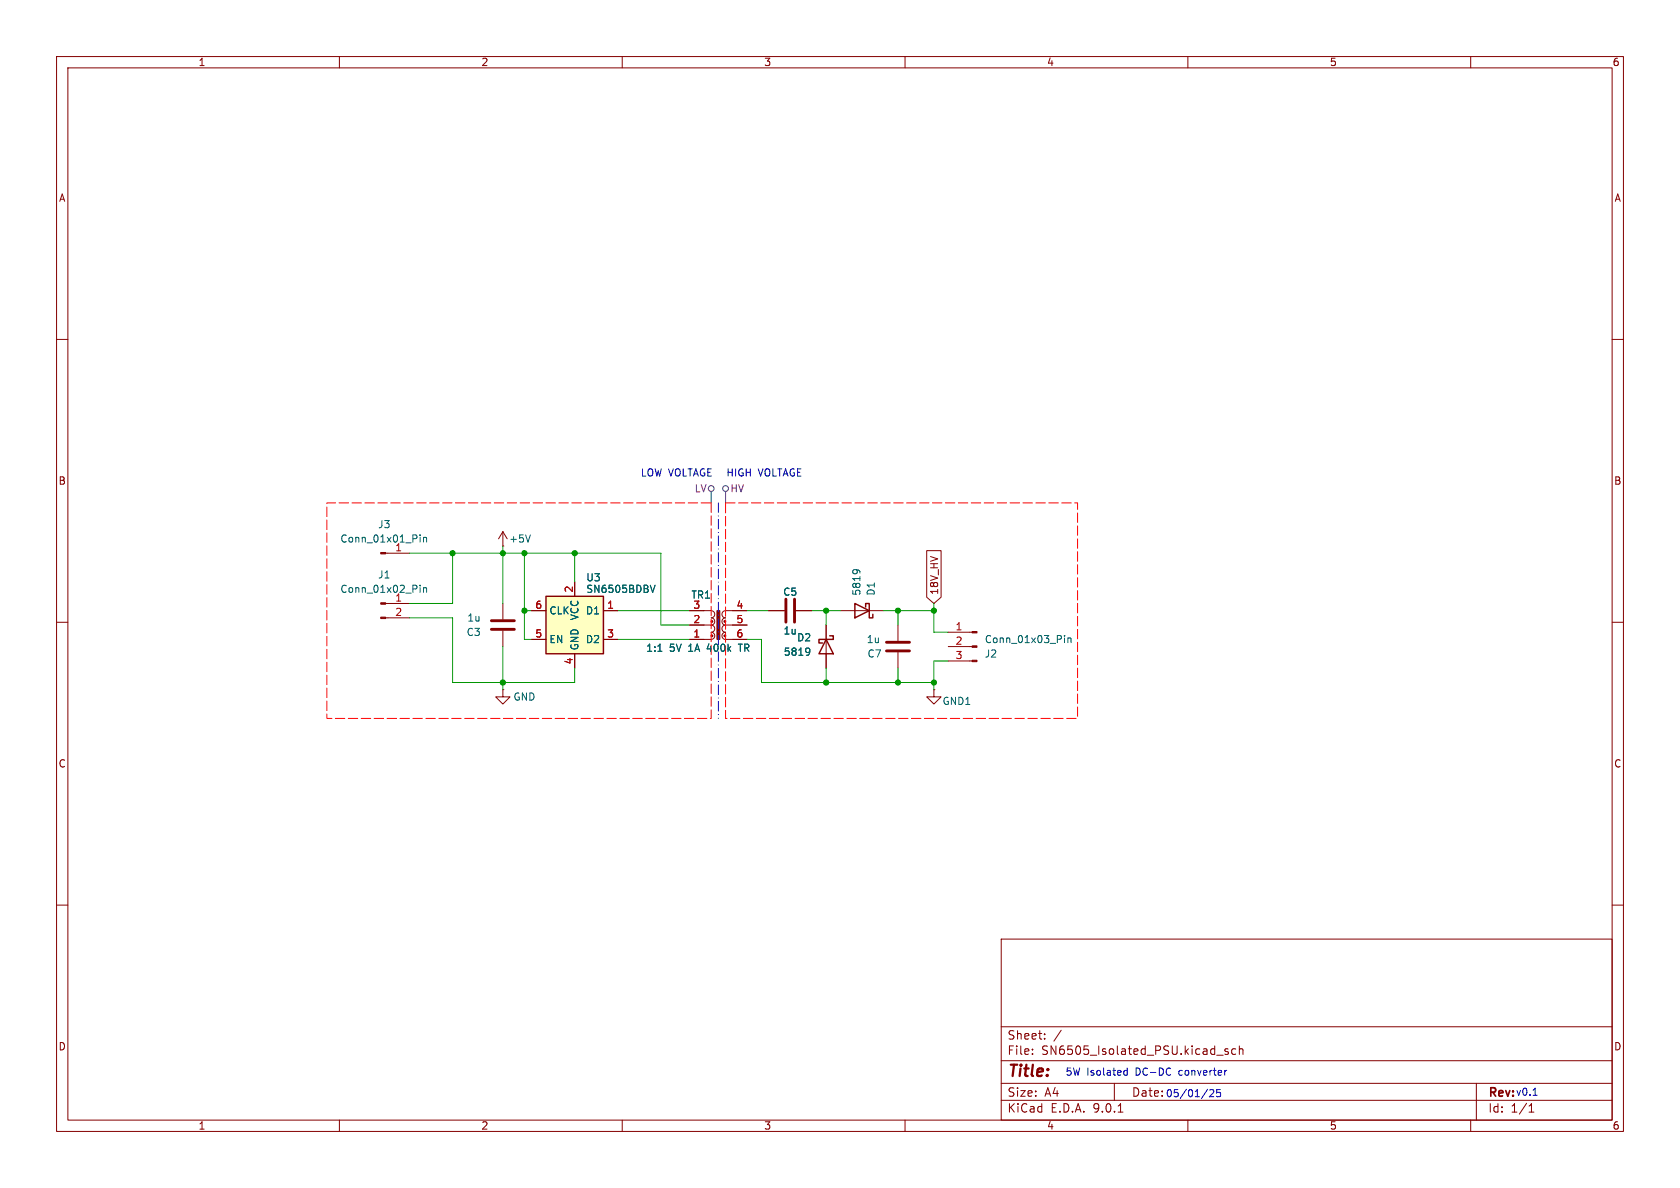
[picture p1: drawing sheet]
<svg xmlns="http://www.w3.org/2000/svg" width="297mm" height="210mm" viewBox="0 0 297 210" stroke-linecap="round" stroke-linejoin="round" font-family="sans-serif">
<g fill="none" stroke="#840000" stroke-width=".18">
<path d="M10 10h277v190h-277zM12 12h273v186h-273zM60 10v2M110 10v2M160 10v2M210 10v2M260 10v2M10 60h2M285 60h2M10 110h2M88.9 106.7v2.8M88.9 111.5v2.8"/>
<path d="M121.9 110.5h3.8M121.9 108h3.8M125.7 108a.64 .64 0 0 1 .7 .6 .64 .64 0 0 1-.7 .6 .63 .63 0 0 1 .7 .7 .63 .63 0 0 1-.7 .6M125.7 110.5a.64 .64 0 0 1 .7 .6 .64 .64 0 0 1-.7 .7 .63 .63 0 0 1 .7 .6 .63 .63 0 0 1-.7 .6h-3.8M128.3 110.5a.64 .64 0 0 0-.7 .6 .64 .64 0 0 0 .7 .7 .64 .64 0 0 0-.7 .6 .64 .64 0 0 0 .7 .6M128.3 113h3.8M128.3 110.5h3.8M132.1 108h-3.8a.64 .64 0 0 0-.7 .6 .64 .64 0 0 0 .7 .6 .64 .64 0 0 0-.7 .7 .64 .64 0 0 0 .7 .6M135.9 108h2.8M140.7 108h2.8M146 110.5v7.6M148.6 108h7.6"/>
<path d="M158.7 110.5v2.8M158.7 115.3v2.8M167.6 111.8h4.3M167.6 114.3h4.3M167.6 116.8h4.3M285 110h2M88.9 121.9v1.3h1.3l-1.3 1.3-1.3-1.3h1.3M88.9 121.9h.1M165.1 121.9v1.3h1.3l-1.3 1.3-1.3-1.3h1.3M165.1 121.9h.1M10 160h2M177 166h108v32h-108z"/>
<path d="M285 160h2M60 198v2M110 198v2M160 198v2M177 194.5h108M177 191.5h108M177 187.5h108M177 181.5h108M182.5 186.3v.1M182.5 185.5v.1M184.7 183.6v.1M184.7 182.8v.1"/>
<path d="M187.6 182.1l-1.3 2M197 191.5v3M197.7 196.6h.8M210 198v2M215.1 186.5h1.1M217.1 185.5l-.4-.1-.2 .2 .1 .2 .5 .2v.3h-.6M218.5 185.5l-.5-.1-.3 .3v.4l.2 .2h.6M219.1 185.5l.2-.1 .4 .1v.9M219.1 184.9v1.5M260 198v2M261 191.5v6.5M270.3 196.6h.9"/>
<path d="M270.3 195.5l.4-.4v1.5"/>
</g>
<g fill="#840000" stroke="#840000" stroke-width=".18">
<path d="M126.7 108h.6v5h-.6z"/>
<path d="M171.9 111.6h.8v.3h-.8z"/>
<path d="M171.9 114.2h.8v.2h-.8z"/>
<path d="M171.9 116.7h.8v.3h-.8z"/>
</g>
<g fill="none" stroke="#840000" stroke-width=".25">
<path d="M146 113l1.3 2.6h-2.5zM146.7 112.4h.6v.6h-2.5v.7h.6M151.1 106.7l2.6 1.3-2.6 1.2zM153 107.3v-.6h.7v2.5h.6v-.6"/>
<circle cx="125.9" cy="112.4" r=".13"/>
<circle cx="125.9" cy="109.9" r=".13"/>
<circle cx="128.1" cy="112.4" r=".13"/>
<circle cx="128.1" cy="109.9" r=".13"/>
</g>
<path d="M116.3 115.1h.7M142.9 114.6l.2 .1a1.03 1.03 0 0 1-.2 1.1M143.2 115.1l-.3 .2M150.8 100.9l.1-.1a1.03 1.03 0 0 1 1.1 .1M151.3 100.7l.2 .2M188.2 112.3v.2M188.2 112.8v.8M188.8 112.8v.8M188.8 112.9l.2-.1h.3v.8" fill="none" stroke="#006464" stroke-width=".18"/>
<path d="M86.9 111.3h4M86.9 109.7h4M138.9 105.9v4.1M140.5 105.9v4.1M156.7 115.1h4.1M156.7 113.5h4.1" fill="none" stroke="#840000" stroke-width=".51"/>
<path d="M96.5 105.4h10.2v10.2h-10.2z" fill="#ffffc2"/>
<path d="M96.5 105.4h10.2v10.2h-10.2z" fill="none" stroke="#840000" stroke-width=".25"/>
<g fill="none" stroke="#840000" stroke-width=".18">
<path d="M68.2 97.8h4.2M88.9 96.5h.1M88.9 94l-.8 1.3M88.9 94l.8 1.3M88.9 94v2.5M163.8 97.3h2.6v8.3l-1.3 1.1-1.3-1.1zM68.2 106.7h4.2M68.2 109.2h4.2M94 108h2.5M94 113h2.5M101.6 102.9v2.5M101.6 115.6v2.5"/>
<path d="M106.7 108h2.5M106.7 113h2.5M121.9 108h2.6M121.9 113h2.6M121.9 110.5h2.6M129.5 108h2.6M129.5 113h2.6M129.5 110.5h2.6M135.9 108h2.8M140.7 108h2.8M146 110.5v2.5M146 115.6v2.5"/>
</g>
<g fill="none" stroke="#006464" stroke-width=".18">
<path d="M74.3 94.6v.1M74.3 95v.8M74.9 95v.8M74.9 95.1l.2-.1h.3v.8M93.8 94.6l-.5 1.2M74.3 103.4v.2M74.3 103.9v.8M74.9 103.9v.8M74.9 104l.2-.1h.3v.8M115 103.4l.4 1.3 .4-1.3M116.3 115.1h.7M142.9 114.6l.2 .1a1.03 1.03 0 0 1-.2 1.1"/>
<path d="M143.2 115.1l-.3 .2"/>
</g>
<g fill="#840000" stroke="#840000" stroke-width=".18">
<path d="M67.3 106.6h.9v.2h-.9z"/>
<path d="M67.3 109.1h.9v.2h-.9z"/>
<path d="M67.3 97.7h.9v.2h-.9z"/>
</g>
<g fill="none" stroke="#484848" stroke-width=".18">
<path d="M125.7 86.9v2M128.3 86.9v2"/>
<circle cx="125.7" cy="86.4" r=".51"/>
<circle cx="128.3" cy="86.4" r=".51"/>
</g>
<path d="M125.7 88.9v38.1h-67.9v-38.1h67.9M128.3 88.9h62.2v38.1h-62.2v-38.1" fill="none" stroke="#f00" stroke-width=".18" stroke-dasharray="1.7 .6"/>
<path d="M127 88.9v38.1" fill="none" stroke="#0000c2" stroke-width=".18" stroke-dasharray="1.7 .6 0 .6"/>
<g fill="none" stroke="#009600" stroke-width=".18">
<path d="M72.4 97.8h44.4v12.7h5.1M80 97.8v8.9h-7.6M88.9 96.5v10.2M92.7 97.8v15.2h1.3M101.6 97.8v5.1M72.4 109.2h7.6v11.5h21.6v-2.6M88.9 114.3v7.6M92.7 108h1.3M109.2 108h12.7M109.2 113h12.7M132.1 113h2.5v7.7h30.5M132.1 108h3.8"/>
<path d="M143.5 108h5.1M146 108v2.5M146 118.1v2.6M156.2 108h8.9M158.7 108v2.5M158.7 118.1v2.6M165.1 106.7v5.1h2.5M167.6 116.8h-2.5v5.1"/>
</g>
<path d="M198.8 190h.5M198.8 189.3h.5M199.3 188.8v1.3M213.5 192.5l-1.1 1.7M213.9 192.7l.4-.1 .3 .4-.8 .9h.8M215.7 192.6h-.6v.6l.1-.1 .5 .1 .1 .1-.1 .5-.2 .1-.4-.1M216.9 189.2l-.3 .1M271 193.6h.8" fill="none" stroke="#0000c2" stroke-width=".18"/>
<g fill="#009600" stroke="#009600" stroke-width=".18">
<circle cx="101.6" cy="97.8" r=".46"/>
<circle cx="80" cy="97.8" r=".46"/>
<circle cx="88.9" cy="97.8" r=".46"/>
<circle cx="92.7" cy="108" r=".46"/>
<circle cx="92.7" cy="97.8" r=".46"/>
<circle cx="88.9" cy="120.7" r=".46"/>
<circle cx="146" cy="120.7" r=".46"/>
<circle cx="146" cy="108" r=".46"/>
<circle cx="158.7" cy="120.7" r=".46"/>
<circle cx="165.1" cy="108" r=".46"/>
<circle cx="158.7" cy="108" r=".46"/>
<circle cx="165.1" cy="120.7" r=".46"/>
</g>
<text font-size="2.8" fill="#840000" x="178" y="190.9">Title:</text>
<g font-size="2.1" fill="#840000">
<text x="178" y="184">Sheet:</text>
<text x="178" y="186.7">File:</text>
<text x="184.1" y="186.7">SN6505_Isolated_PSU.kicad_sch</text>
<text x="178" y="196.9">KiCad</text>
<text x="178" y="194.1">Size:</text>
<text x="184.7" y="194.1">A4</text>
<text x="185.7" y="196.9">E.D.A.</text>
<text x="193.3" y="196.9">9.0.1</text>
<text x="200" y="194.1">Date:</text>
<text x="263" y="194.3">Rev:</text>
<text x="263" y="196.9">Id:</text>
<text x="267.1" y="196.9">1/1</text>
</g>
<g font-size="1.8" fill="#840000">
<text x="35" y="11.9">1</text>
<text x="85" y="11.9">2</text>
<text x="135" y="11.9">3</text>
<text x="185" y="11.9">4</text>
<text x="235" y="11.9">5</text>
<text x="285" y="11.9">6</text>
<text x="10.3" y="35.9">A</text>
<text x="285.3" y="35.9">A</text>
<text x="10.3" y="85.9">B</text>
<text x="285.3" y="85.9">B</text>
<text x="166.1" y="105.3" transform="rotate(-90 166.1 105.3)">18V_HV</text>
<text x="10.3" y="135.9">C</text>
<text x="285.3" y="135.9">C</text>
<text x="10.3" y="185.9">D</text>
<text x="285.3" y="185.9">D</text>
<text x="35" y="199.9">1</text>
<text x="85" y="199.9">2</text>
<text x="135" y="199.9">3</text>
<text x="185" y="199.9">4</text>
<text x="235" y="199.9">5</text>
<text x="285" y="199.9">6</text>
</g>
<g font-size="1.8" fill="#0000c2">
<text x="113.2" y="84.4">LOW VOLTAGE</text>
<text x="128.3" y="84.4">HIGH</text>
<text x="134" y="84.4">VOLTAGE</text>
<text x="188.3" y="190.4">5W Isolated</text>
<text x="200.8" y="190.4">DC-DC</text>
<text x="208.7" y="190.4">converter</text>
<text x="206" y="194.2">05/01/25</text>
<text x="267.9" y="193.9">v0.1</text>
</g>
<g font-size="1.8" fill="#840084">
<text x="122.7" y="87.2">LV</text>
<text x="129" y="87.2">HV</text>
</g>
<g font-size="1.8" fill="#006464">
<text x="66.8" y="93.6">J3</text>
<text x="60.1" y="96.1">Conn_01x01_Pin</text>
<text x="69.8" y="97.5">1</text>
<text x="89.9" y="96.1">+5V</text>
<text x="60.1" y="105">Conn_01x02_Pin</text>
<text x="66.8" y="102.5">J1</text>
<text x="69.8" y="106.4">1</text>
<text x="103.5" y="103">U3</text>
<text x="103.5" y="105">SN6505BDBV</text>
<text x="122.1" y="106">TR1</text>
<text x="138.4" y="105.5">C5</text>
<text x="152.3" y="105.4" transform="rotate(-90 152.3 105.4)">5819</text>
<text x="154.9" y="105.4" transform="rotate(-90 154.9 105.4)">D1</text>
<text x="82.4" y="112.6">C3</text>
<text x="82.5" y="110.1">1u</text>
<text x="97" y="108.8">CLK</text>
<text x="97" y="113.9">EN</text>
<text x="102.5" y="109.7" transform="rotate(-90 102.5 109.7)">VCC</text>
<text x="103.5" y="108.8">D1</text>
<text x="103.5" y="113.9">D2</text>
<text x="138.4" y="112.4">1u</text>
<text x="140.8" y="113.6">D2</text>
<text x="153.1" y="113.9">1u</text>
<text x="174" y="113.9">Conn_01x03_Pin</text>
<text x="102.5" y="115.1" transform="rotate(-90 102.5 115.1)">GND</text>
<text x="114.2" y="115.4">1:1</text>
<text x="118.3" y="115.4">5V</text>
<text x="121.8" y="115.4">1A</text>
<text x="125.3" y="115.4">400k</text>
<text x="131.1" y="115.4">TR</text>
<text x="138.5" y="116.1">5819</text>
<text x="153.3" y="116.4">C7</text>
<text x="174" y="116.4">J2</text>
<text x="90.7" y="124.1">GND</text>
<text x="166.5" y="124.8">GND1</text>
</g>
<g font-size="1.8" fill="#a90000">
<text x="94.5" y="107.7">6</text>
<text x="101.3" y="104.8" transform="rotate(-90 101.3 104.8)">2</text>
<text x="107.2" y="107.7">1</text>
<text x="122.5" y="107.7">3</text>
<text x="130.1" y="107.7">4</text>
<text x="69.8" y="109">2</text>
<text x="94.5" y="112.8">5</text>
<text x="107.2" y="112.8">3</text>
<text x="122.5" y="112.8">1</text>
<text x="122.5" y="110.2">2</text>
<text x="130.1" y="112.8">6</text>
<text x="130.1" y="110.2">5</text>
<text x="168.8" y="111.5">1</text>
<text x="101.3" y="117.5" transform="rotate(-90 101.3 117.5)">4</text>
<text x="168.8" y="114">2</text>
<text x="168.8" y="116.6">3</text>
</g>
</svg>
